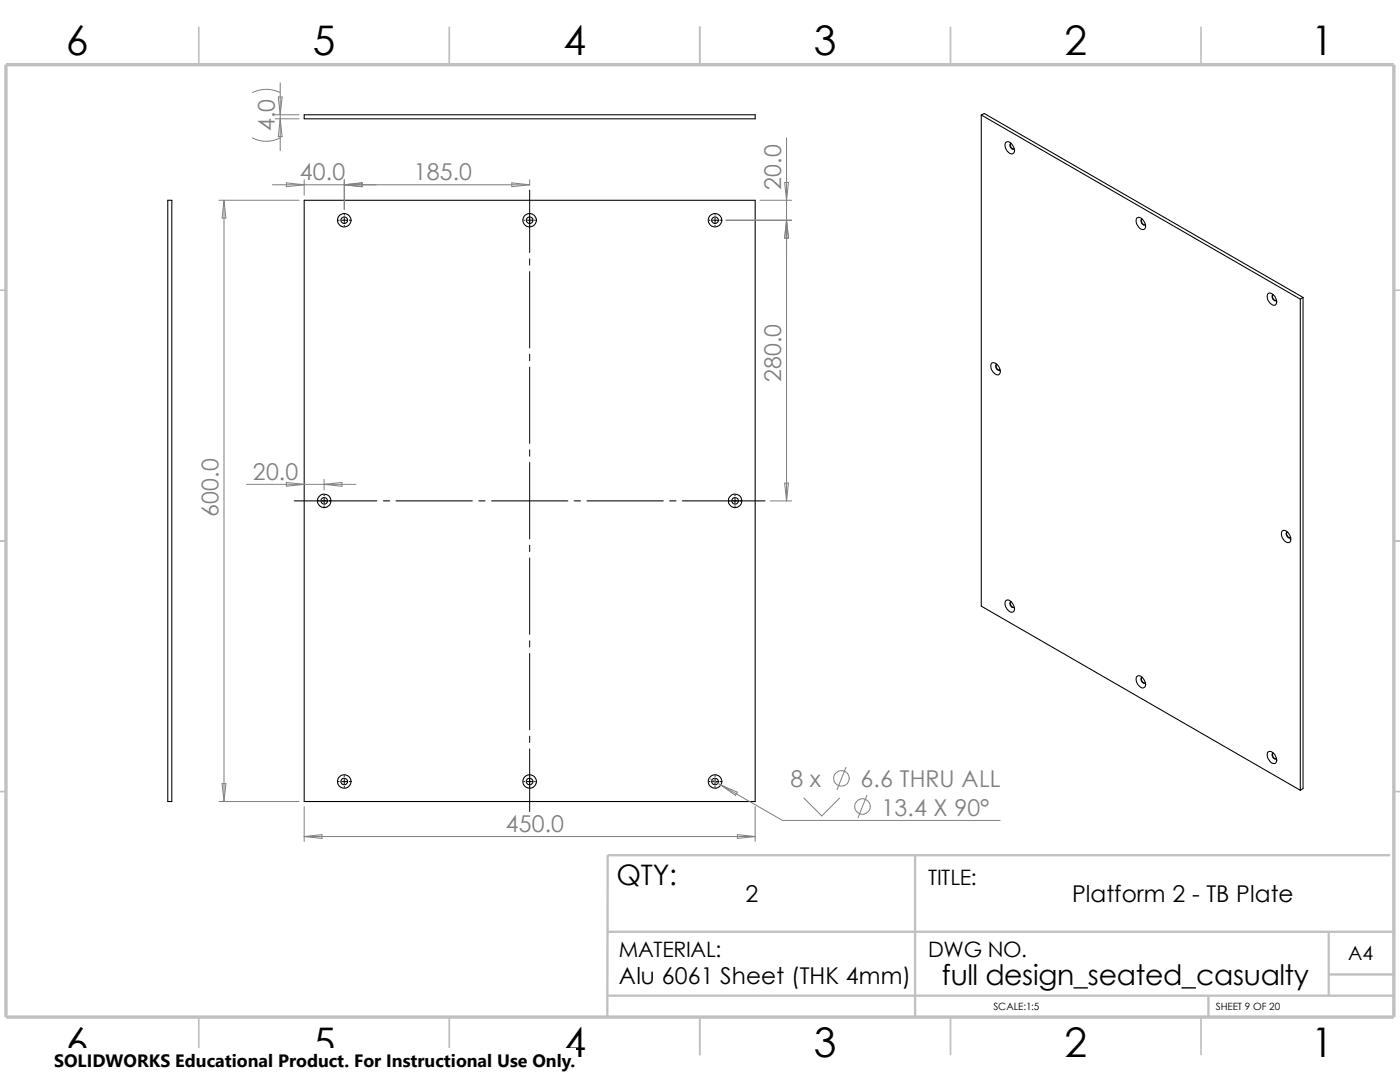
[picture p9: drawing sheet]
<svg xmlns="http://www.w3.org/2000/svg" width="279mm" height="216mm" viewBox="0 0 279 216" stroke-linecap="round" stroke-linejoin="round" font-family="sans-serif">
<g fill="none" stroke="#c0c0c0" stroke-width=".34">
<path d="M39.7 5.4v7.5M89.7 5.4v7.5M139.7 5.4v7.5M189.7 5.4v7.5M239.7 5.4v7.5M-.1 57.9h1.3M278.2 57.9h1.2M-.1 107.9h1.3M278.2 107.9h1.2M-.1 157.9h1.3M278.2 157.9h1.2M39.7 202.9v7.5"/>
<path d="M89.7 202.9v7.5M139.7 202.9v7.5M189.7 202.9v7.5M239.7 202.9v7.5"/>
</g>
<path d="M182.6 170.6v32.3M277.4 170.6h-156.1l-.1 32.3M121.2 198.7h157M121.2 185.9h156.7M241.2 198.7v4.2M265.2 194.4h13M265.2 185.9v12.8" fill="none" stroke="#c0c0c0" stroke-width=".47"/>
<path d="M1.2 12.9h277v190h-277z" fill="none" stroke="#c0c0c0" stroke-width=".68" stroke-linecap="butt"/>
<g fill="none" stroke="#000" stroke-width=".21">
<path d="M33.5 40h.8v119.9h-.8zM60.7 40h90v119.9h-90zM60.7 22.9h90v.8h-90zM195.8 22.9v98l63.7 36.8M195.8 22.9l63.7 36.8M195.8 22.9l.6-.3 63.7 36.8M200.7 28.4a1.05 1.05 0 0 1 1.5 .8 .89 .89 0 0 1-.3 1.5 1.82 1.82 0 0 1-1.2-2.3zM201.7 28.6a.81 .81 0 0 0 .7 1.2M201.8 28.6a.66 .66 0 0 0-.2 .7 .66 .66 0 0 0 .5 .5l.3-.1M226.9 43.5a1.11 1.11 0 0 1 1.5 .8 .85 .85 0 0 1 .3 .9 .85 .85 0 0 1-.7 .6 1.82 1.82 0 0 1-1.1-2.3zM227.9 43.7a.81 .81 0 0 0 .6 1.2M228 43.7a.66 .66 0 0 0-.3 .7 .66 .66 0 0 0 .6 .5l.3-.1"/>
<path d="M253 58.6a1.21 1.21 0 0 1 1.7 1.1 .69 .69 0 0 1 0 .9 .69 .69 0 0 1-.9 .1 1.73 1.73 0 0 1-.8-2.1zM254 58.8a.76 .76 0 0 0 .7 1.1M254.1 58.8a.64 .64 0 0 0-.1 .8 .64 .64 0 0 0 .8 .3M259.5 59.7v98M260.1 59.4l-.6 .3M260.1 59.4v98l-.6 .3M197.9 72.5a1.21 1.21 0 0 1 1.6 1.1 .69 .69 0 0 1 .1 .9 .69 .69 0 0 1-1 .1 1.73 1.73 0 0 1-.7-2.1zM198.9 72.7a.82 .82 0 0 0 .6 1.2v-.1M199 72.7a.64 .64 0 0 0-.2 .8 .64 .64 0 0 0 .8 .3M200.7 119.9a1.05 1.05 0 0 1 1.5 .8l.2 .2a.69 .69 0 0 1 0 1 .69 .69 0 0 1-.9 .1 1.78 1.78 0 0 1-.8-2.1zM255.9 106a1.05 1.05 0 0 1 1.5 .8l.2 .6a.68 .68 0 0 1-.3 .9 .68 .68 0 0 1-.9-.3 1.73 1.73 0 0 1-.5-2zM256.9 106.2a.81 .81 0 0 0 .6 1.1"/>
<path d="M257 106.2a.6 .6 0 0 0-.3 .6 .6 .6 0 0 0 .4 .5l.3 .1 .2-.2M201.7 120.1a.81 .81 0 0 0 .7 1.1M201.8 120.1a.64 .64 0 0 0-.1 .7 .64 .64 0 0 0 .7 .4M226.9 135a1.05 1.05 0 0 1 1.5 .8 .83 .83 0 0 1 .3 .9 .83 .83 0 0 1-.9 .5 1.81 1.81 0 0 1-.9-2.2zM227.9 135.2a.81 .81 0 0 0 .6 1.1M228 135.2a.66 .66 0 0 0-.3 .7 .66 .66 0 0 0 .6 .5l.3-.2M253 150.1a1.21 1.21 0 0 1 1.7 1 .76 .76 0 0 1-.2 1.2 .76 .76 0 0 1-1.1-.5l-.5-.8zM254 150.3a.81 .81 0 0 0 .7 1.1M254.1 150.3a.66 .66 0 0 0-.2 .7 .66 .66 0 0 0 .5 .5l.4-.2"/>
<circle cx="68.7" cy="43.9" r=".65"/>
<circle cx="68.7" cy="44" r="1.35"/>
<circle cx="105.7" cy="43.9" r=".65"/>
<circle cx="105.7" cy="44" r="1.35"/>
<circle cx="142.7" cy="43.9" r=".65"/>
<circle cx="142.7" cy="44" r="1.35"/>
<circle cx="64.7" cy="99.9" r="1.35"/>
<circle cx="64.7" cy="99.9" r=".65"/>
<circle cx="146.7" cy="99.9" r="1.35"/>
<circle cx="146.7" cy="99.9" r=".65"/>
<circle cx="68.7" cy="155.9" r=".66"/>
<circle cx="68.7" cy="155.9" r="1.35"/>
<circle cx="105.7" cy="155.9" r=".66"/>
<circle cx="105.7" cy="155.9" r="1.35"/>
<circle cx="142.7" cy="155.9" r=".66"/>
<circle cx="142.7" cy="155.9" r="1.35"/>
</g>
<g fill="none" stroke="#000" stroke-width=".2">
<path d="M105.7 37.9v12.5M67.5 43.9h.2M68.2 43.9h1M68.7 42.8v.1M68.7 43.4v1M68.7 45v.1M69.7 43.9h.1M104.5 43.9h.2M105.2 43.9h1M105.7 51.6v1.3M105.7 54.2v15.2M106.7 43.9h.1"/>
<path d="M141.5 43.9h.2M142.2 43.9h1M142.7 42.8v.1M142.7 43.4v1M142.7 45v.1M143.7 43.9h.1M105.7 70.7v1.3M105.7 73.2v15.3M58.7 99.9h16.5M64.7 98.8v.1M64.7 99.4v1.1M76.5 99.9h1.3"/>
<path d="M79 99.9h15.3M95.5 99.9h1.3M98.1 99.9h15.2M105.7 89.7v1.3M105.7 92.3v15.2M114.6 99.9h1.3M117.1 99.9h15.3M133.6 99.9h1.3M136.2 99.9h16.5M146.7 98.8v.1M146.7 99.4v1.1M64.7 100.9v.2"/>
<path d="M105.7 108.8v1.3M105.7 111.3v15.3M146.7 100.9v.2M105.7 127.8v1.3M105.7 130.4v15.2M67.5 156h.2M68.2 156h1M68.7 154.8v.1M68.7 155.4v1.1M68.7 156.9v.2M69.7 156h.1M104.5 156h.2"/>
<path d="M105.2 156h1M105.7 146.9v1.3M105.7 149.4v12.5M106.7 156h.1M141.5 156h.2M142.2 156h1M142.7 154.8v.1M142.7 155.4v1.1M142.7 156.9v.2M143.7 156h.1"/>
</g>
<g fill="none" stroke="#808080" stroke-width=".2">
<path d="M50.4 18.5a6.4 6.4 0 0 1 5.5 0M55.5 19.3h.8l-.4 3.6zM55.9 16.6v13.5M43.7 40h16M44.7 40l.4 3.5h-.8zM44.7 40v119.9M50.4 27.5a6 6 0 0 0 5.5 0M54.4 36.9h51.3M54.9 22.9h4.8M54.9 23.7h4.8M55.9 23.7l.4 3.6h-.8zM57.1 36.5l3.6 .4-3.6 .4z"/>
<path d="M60.7 35.9v3M68.7 36.9l3.6-.4v.8zM68.7 35.9v5.9M102.2 36.5l3.5 .4-3.5 .4zM105.7 35.9v1.1M151.7 40h6.3M156.6 36.4h.8l-.4 3.6zM157 27.5v72.4M144.9 43.9h13.1M157 43.9l.4 3.6h-.8zM49.2 96.6h21.8M57.1 96.3l3.6 .3-3.6 .4z"/>
<path d="M64.7 96.6l3.5-.3v.7zM64.7 95.6v2.2M153.7 99.9h4.3M156.6 96.4h.8l-.4 3.5zM43.7 159.9h16M44.3 156.4h.8l-.4 3.5zM141.5 155.3l2.3 1.3M143.8 156.6l12.4 7.1h43.4M143.8 156.6l3.4 1.5-.4 .6zM160.4 159.3l3.6 3.5 3.6-3.5M168.8 153.1l-1.8 4.5M173 158.7l-1.8 4.5"/>
<path d="M60.7 161v6.9M60.7 166.9h90M60.7 166.9l3.6-.4v.8zM147.2 166.5l3.5 .4-3.5 .4zM150.7 161v6.9"/>
<circle cx="167.9" cy="155.3" r="1.56"/>
<circle cx="172.1" cy="160.9" r="1.55"/>
</g>
<path d="M10.8 209.2h104.1v6.7h-104.1z" fill="#fff"/>
<g font-size="8.1">
<text x="13.2" y="10.9">6</text>
<text x="62.4" y="10.9">5</text>
<text x="112.4" y="10.9">4</text>
<text x="162.4" y="10.9">3</text>
<text x="212.4" y="10.9">2</text>
<text x="261.7" y="10.9">1</text>
<text x="13.2" y="210.9">6</text>
<text x="62.4" y="210.9">5</text>
<text x="112.4" y="210.9">4</text>
<text x="162.4" y="210.9">3</text>
<text x="212.4" y="210.9">2</text>
<text x="261.7" y="210.9">1</text>
</g>
<g font-size="5.6">
<text x="123" y="176.7">QTY:</text>
<text x="188" y="196.5">full design_seated_casualty</text>
</g>
<g font-size="4.6" fill="#808080">
<text x="54.8" y="26.2" transform="rotate(-90 54.8 26.2)">4.0</text>
<text x="59.8" y="35.9">40.0</text>
<text x="82.6" y="35.9">185.0</text>
<text x="155.9" y="37.9" transform="rotate(-90 155.9 37.9)">20.0</text>
<text x="155.9" y="76.2" transform="rotate(-90 155.9 76.2)">280.0</text>
<text x="50.5" y="95.7">20.0</text>
<text x="43.6" y="103.1" transform="rotate(-90 43.6 103.1)">600.0</text>
<text x="157.7" y="157.1">8 x</text>
<text x="171.7" y="157.1">6.6 THRU ALL</text>
<text x="100.9" y="166">450.0</text>
<text x="175.9" y="162.7">13.4 X 90°</text>
</g>
<g font-size="4.6">
<text x="148.8" y="179.9">2</text>
<text x="214" y="179.9">Platform 2 - TB Plate</text>
<text x="123.5" y="196.3">Alu 6061 Sheet (THK 4mm)</text>
</g>
<g font-size="4.2">
<text x="185.2" y="176.7">TITLE:</text>
<text x="123.5" y="191">MATERIAL:</text>
<text x="185.2" y="191">DWG NO.</text>
</g>
<text font-size="3.9" x="269.1" y="191.5">A4</text>
<text font-size="3.6" x="10.8" y="213">SOLIDWORKS Educational Product. For Instructional Use Only.</text>
<g font-size="2">
<text x="198.2" y="201.6">SCALE:1:5</text>
<text x="242.7" y="201.6">SHEET 9 OF 20</text>
</g>
</svg>
